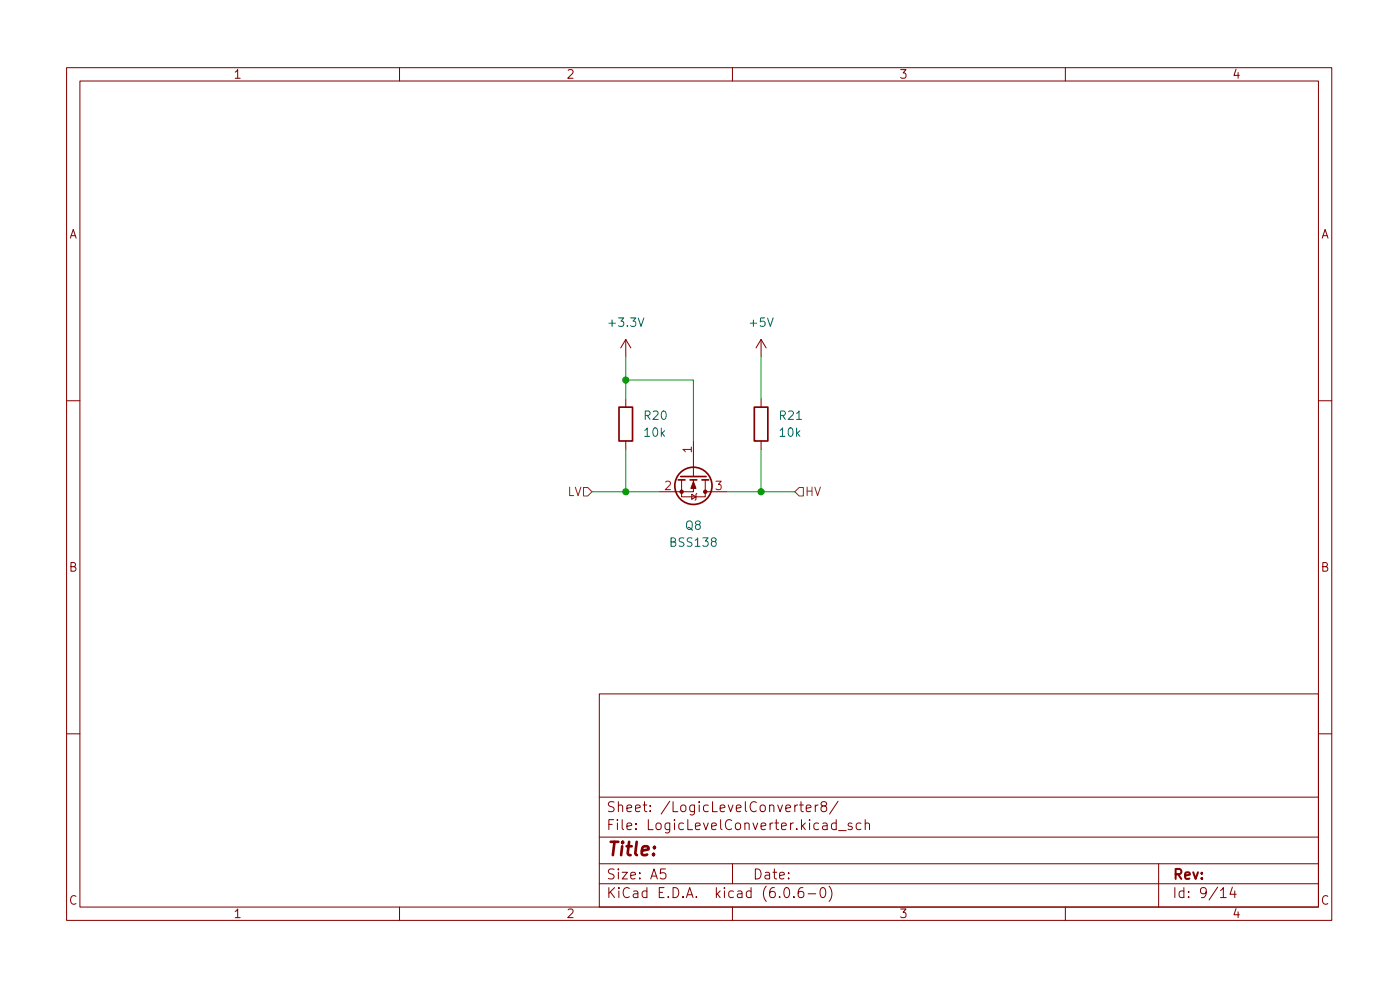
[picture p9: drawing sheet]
<svg xmlns="http://www.w3.org/2000/svg" width="210mm" height="148mm" viewBox="0 0 210 148" stroke-linecap="round" stroke-linejoin="round" font-family="sans-serif">
<g fill="none" stroke="#840000" stroke-width=".15">
<path d="M10 10.2h190v128h-190zM12 12.2h186v124h-186zM60 10.2v2M110 10.2v2M160 10.2v2M94 51l-.8 1.2M94 51v2.5M94 59.9v1.2M94 51l.7 1.2M114.3 51l-.8 1.2M114.3 51v2.5M114.3 59.9v1.2"/>
<path d="M114.3 51l.8 1.2M10 60.2h2M94 66.2v1.3M102.4 72v2.6h3.5v-2.6M103.9 74.2l.6 .4-.6 .4zM104.1 72v1.8h-5M104.1 66.2v5.3M104.6 74.1l-.1 .1v.8l-.1 .1M105.9 73.8h3.3M114.3 66.2v1.3M198 60.2h2M10 110.2h2"/>
<path d="M90 104.2h108v32h-108zM90 119.7h108M198 110.2h2M60 136.2v2M90 132.7h108M90 129.7h108M90 125.7h108M99.9 130.4h-.7v.8l.2-.2 .5 .1 .1 .2-.1 .5-.2 .1h-.3l-.2-.1M110 136.2v2M110 129.7v3M117.9 133.3l.3-.1a.94 .94 0 0 1 0 1.5h-.1a1 1 0 0 1-.2-1.4zM119.2 134.6v.1"/>
<path d="M120.1 120.8h.6M120.3 120.3v1.3l.1 .2h.3M120.6 133.2a.59 .59 0 0 0-.7 .7v.6l.1 .2h.4l.3-.1v-.5l-.1-.2-.4-.1-.3 .3M121.1 121.3l.7-.1-.1-.3-.4-.1-.2 .3 .1 .7h.5M121.4 134.2h1.1M122.4 120.8v1M122.9 120.8l-.3 .1-.2 .2M123.4 133.3l.3-.1a.94 .94 0 0 1 0 1.5h-.2a1 1 0 0 1-.1-1.4zM123.6 121l-.3-.3 .1-.2 .2-.2 .4 .1 .2 .2-.1 .2-.7 .3-.1 .2 .1 .4 .2 .1h.4l.2-.2v-.3l-.3-.3M124.5 133a1.72 1.72 0 0 1 0 2.3M125.6 123.6l-.4-.1-.3 .3v.5l.1 .2h.6M125.6 123v1.5"/>
<path d="M125.9 120.3l-1.3 1.9M125.9 124.7h1.2M127.9 123.6l-.3-.1-.2 .3v.2l.5 .1v.4h-.5M129.3 123.6l-.4-.1-.3 .3v.5l.1 .2h.6M129.9 123.7a.37 .37 0 0 1 .7 .1v.7M129.9 123v1.5M160 136.2v2M174 129.7v6.5M183.3 133.7l.4-.5v1.5M183.3 134.7h.9M185.1 133.2l-.4 1h1M185.4 133.7v1"/>
</g>
<g fill="none" stroke="#840000" stroke-width=".25">
<path d="M93 61.1h2v5.1h-2zM101.9 72h1M102.2 71.5h3.8M103.6 72h1M105.4 72h1M113.3 61.1h2v5.1h-2z"/>
<circle cx="104.1" cy="72.9" r="2.79"/>
</g>
<g fill="#840000" stroke="#840000" stroke-width=".15">
<path d="M104.1 72.3l.4 1h-.7z"/>
<circle cx="102.4" cy="73.8" r=".25"/>
<circle cx="105.9" cy="73.8" r=".25"/>
</g>
<path d="M87.6 73.2h.7l.6 .6-.6 .7h-.7zM119.4 73.8l.6-.6h.6v1.3h-.6z" fill="none" stroke="#725600" stroke-width=".15"/>
<path d="M94 53.5v6.4M94 57.1h10.1v9.1M114.3 53.5v6.4M88.9 73.8h10.2M94 67.5v6.3M109.2 73.8h10.2M114.3 67.5v6.3" fill="none" stroke="#009600" stroke-width=".15"/>
<g fill="#009600" stroke="#009600" stroke-width=".15">
<circle cx="94" cy="57.1" r=".46"/>
<circle cx="114.3" cy="73.8" r=".46"/>
<circle cx="94" cy="73.8" r=".46"/>
</g>
<text font-size="2.8" fill="#840000" x="91" y="128.5">Title:</text>
<g font-size="2.1" fill="#840000">
<text x="91" y="124.6">File: LogicLevelConverter.kicad_sch</text>
<text x="91" y="121.9">Sheet: /LogicLevelConverter8/</text>
<text x="91" y="134.8">KiCad E.D.A. kicad (6.0.6-0)</text>
<text x="91" y="132">Size: A5</text>
<text x="113" y="132">Date:</text>
<text x="176" y="132">Rev:</text>
<text x="176" y="134.8">Id: 9/14</text>
</g>
<g font-size="1.8" fill="#840000">
<text x="35" y="11.8">1</text>
<text x="85" y="11.8">2</text>
<text x="135" y="11.8">3</text>
<text x="185" y="11.8">4</text>
<text x="10.3" y="35.8">A</text>
<text x="198.4" y="35.8">A</text>
<text x="10.3" y="85.8">B</text>
<text x="198.4" y="85.8">B</text>
<text x="10.3" y="135.8">C</text>
<text x="35" y="137.8">1</text>
<text x="85" y="137.8">2</text>
<text x="135" y="137.8">3</text>
<text x="185" y="137.8">4</text>
<text x="198.4" y="135.8">C</text>
</g>
<g font-size="1.8" fill="#006464">
<text x="91.6" y="49.1">+3.3V</text>
<text x="112.7" y="49.1">+5V</text>
<text x="96.8" y="63">R20</text>
<text x="96.8" y="65.6">10k</text>
<text x="117.1" y="63">R21</text>
<text x="117.2" y="65.6">10k</text>
<text x="100.8" y="82.1">BSS138</text>
<text x="103" y="79.5">Q8</text>
</g>
<g font-size="1.8" fill="#a90000">
<text x="103.9" y="68" transform="rotate(-90 103.9 68)">1</text>
<text x="99.8" y="73.6">2</text>
<text x="107.5" y="73.6">3</text>
</g>
<g font-size="1.8" fill="#725600">
<text x="85.2" y="74.5">LV</text>
<text x="120.8" y="74.5">HV</text>
</g>
</svg>
